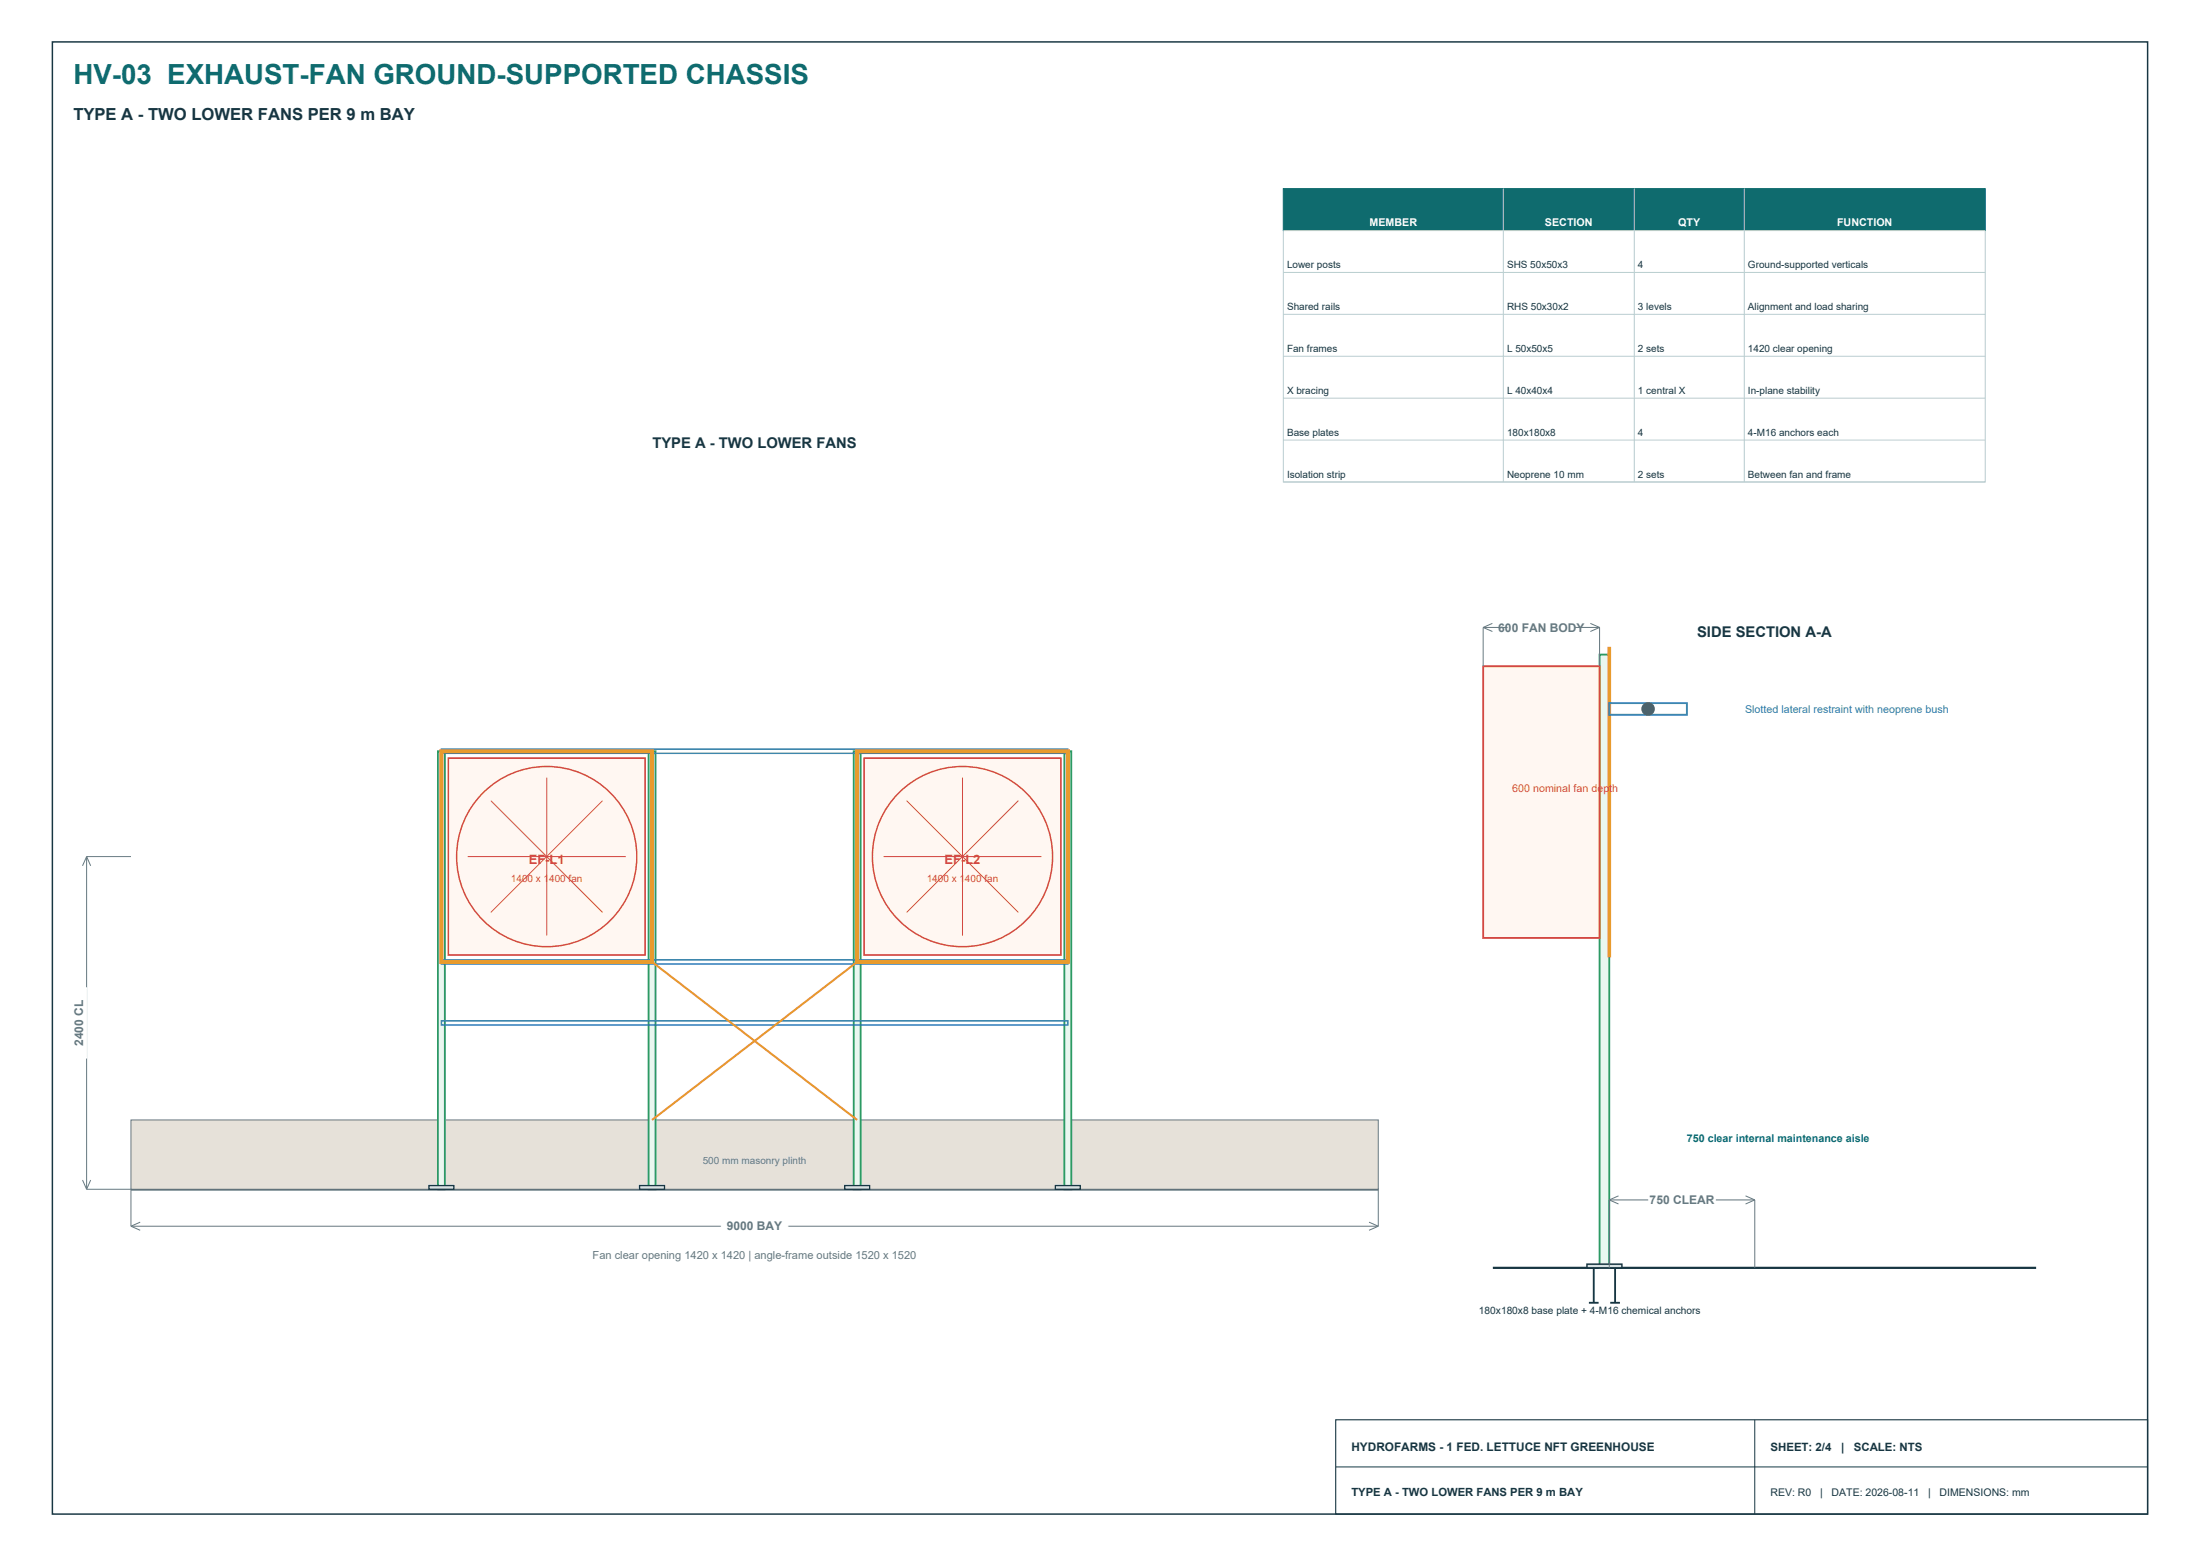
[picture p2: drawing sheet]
<svg xmlns="http://www.w3.org/2000/svg" width="420mm" height="297mm" viewBox="0 0 420 297" stroke-linecap="round" stroke-linejoin="round" font-family="sans-serif">
<path d="M10 8h400v281h-400z" fill="none" stroke="#173642" stroke-width=".28"/>
<path d="M255 271h155v18h-155z" fill="none" stroke="#173642" stroke-width=".21"/>
<path d="M335 271v18M255 280h155" fill="none" stroke="#173642" stroke-width=".19"/>
<path d="M25 227h238.1" fill="none" stroke="#173642" stroke-width=".46"/>
<path d="M25 213.8h238.1v13.2h-238.1z" fill-rule="evenodd" fill="#e6e1d9" stroke="#68777f" stroke-width=".19"/>
<path d="M83.6 143.4h1.3v83.6h-1.3z" fill-rule="evenodd" fill="#eaf7f0" stroke="#2c9a63" stroke-width=".35"/>
<path d="M81.9 226.3h4.7v.7h-4.7z" fill-rule="evenodd" fill="#dde4e6" stroke="#173642" stroke-width=".25"/>
<path d="M123.8 143.4h1.3v83.6h-1.3z" fill-rule="evenodd" fill="#eaf7f0" stroke="#2c9a63" stroke-width=".35"/>
<path d="M122.1 226.3h4.8v.7h-4.8z" fill-rule="evenodd" fill="#dde4e6" stroke="#173642" stroke-width=".25"/>
<path d="M163 143.4h1.3v83.6h-1.3z" fill-rule="evenodd" fill="#eaf7f0" stroke="#2c9a63" stroke-width=".35"/>
<path d="M161.3 226.3h4.7v.7h-4.7z" fill-rule="evenodd" fill="#dde4e6" stroke="#173642" stroke-width=".25"/>
<path d="M203.2 143.4h1.3v83.6h-1.3z" fill-rule="evenodd" fill="#eaf7f0" stroke="#2c9a63" stroke-width=".35"/>
<path d="M201.5 226.3h4.7v.7h-4.7z" fill-rule="evenodd" fill="#dde4e6" stroke="#173642" stroke-width=".25"/>
<path d="M84.3 143h119.6v.8h-119.6zM84.3 194.9h119.6v.7h-119.6zM84.3 183.2h119.6v.8h-119.6z" fill="none" stroke="#2878b8" stroke-width=".28"/>
<path d="M124.5 183.6l39.1 30.2M163.6 183.6l-39.1 30.2" fill="none" stroke="#e89b2d" stroke-width=".39"/>
<path d="M84.3 143.4h40.2v40.2h-40.2z" fill="none" stroke="#e89b2d" stroke-width=".78" stroke-linecap="butt"/>
<path d="M85.6 144.7h37.6v37.6h-37.6z" fill-rule="evenodd" fill="#fff7f2" stroke="#d34843" stroke-width=".32"/>
<circle cx="104.4" cy="163.5" r="17.2" fill="none" stroke="#d34843" stroke-width=".28"/>
<path d="M93.7 152.8l21.3 21.4M104.4 148.4v30.2M115 152.8l-21.3 21.4M89.3 163.5h30.2" fill="none" stroke="#d34843" stroke-width=".19"/>
<path d="M163.6 143.4h40.3v40.2h-40.3z" fill="none" stroke="#e89b2d" stroke-width=".78" stroke-linecap="butt"/>
<path d="M165 144.7h37.5v37.6h-37.5z" fill-rule="evenodd" fill="#fff7f2" stroke="#d34843" stroke-width=".32"/>
<circle cx="183.7" cy="163.5" r="17.2" fill="none" stroke="#d34843" stroke-width=".28"/>
<path d="M173.1 152.8l21.3 21.4M183.7 148.4v30.2M194.4 152.8l-21.3 21.4M168.7 163.5h30.1" fill="none" stroke="#d34843" stroke-width=".19"/>
<g fill="none" stroke="#68777f" stroke-width=".19">
<path d="M16.5 163.5h8.5M16.5 163.5v63.5M16.5 163.5l-.7 1.8M16.5 163.5l.8 1.8M15.8 225.2l.7 1.8M16.5 227h8.5v7.1M17.3 225.2l-.8 1.8M25 234.1h238.1M25 234.1l1.8 .7M26.8 233.3l-1.8 .8M261.4 233.3l1.7 .8M263.1 227v7.1"/>
<path d="M263.1 234.1l-1.7 .7"/>
</g>
<g fill="#fff" stroke="#fff" stroke-width=".19">
<path d="M137.7 232.6h12.7v2.9h-12.7z" fill-rule="evenodd"/>
<path d="M13.7 188.5h2.8v13.5h-2.8z" fill-rule="evenodd"/>
</g>
<path d="M285 242h103.7" fill="none" stroke="#173642" stroke-width=".42"/>
<path d="M305.4 124.9h1.8v117.1h-1.8z" fill-rule="evenodd" fill="#eaf7f0" stroke="#2c9a63" stroke-width=".35"/>
<path d="M283.1 127.2h22.3v51.8h-22.3z" fill-rule="evenodd" fill="#fff7f2" stroke="#d34843" stroke-width=".35"/>
<path d="M307.2 123.5v59.2" fill="none" stroke="#e89b2d" stroke-width=".71" stroke-linecap="butt"/>
<path d="M307.2 134.2h14.8v2.2h-14.8z" fill="none" stroke="#2878b8" stroke-width=".35"/>
<circle cx="314.6" cy="135.3" r="1.3" fill="#5d6265"/>
<path d="M303 241.3h6.6v.7h-6.6z" fill-rule="evenodd" fill="#dde4e6" stroke="#173642" stroke-width=".28"/>
<path d="M303.3 248.7h1.9M304.3 242v6.7M307.4 248.7h1.9M308.3 242v6.7" fill="none" stroke="#173642" stroke-width=".35"/>
<g fill="none" stroke="#68777f" stroke-width=".19">
<path d="M283.1 119.8v7.4M283.1 119.8h22.3M283.1 119.8l1.8 .7M284.9 119l-1.8 .8M303.6 119l1.8 .8M305.4 119.8v7.4M305.4 119.8l-1.8 .7M307.2 229v13M307.2 229h27.8M307.2 229l1.8 .8M309 228.3l-1.8 .7M333.2 228.3l1.8 .7"/>
<path d="M335 229v13M335 229l-1.8 .8"/>
</g>
<g fill="#fff" stroke="#fff" stroke-width=".19">
<path d="M314.8 227.6h12.7v2.8h-12.7z" fill-rule="evenodd"/>
<path d="M287.9 118.4h12.7v2.8h-12.7z" fill-rule="evenodd"/>
</g>
<path d="M245 36h134v56h-134zM287 36v56M312 36v56M333 36v56M245 52h134M245 44h134M245 76h134M245 68h134M245 60h134M245 92h134M245 84h134" fill="none" stroke="#b9cccf" stroke-width=".19"/>
<path d="M245 36h134v8h-134z" fill-rule="evenodd" fill="#0f6b6e" stroke="#0f6b6e" stroke-width=".19"/>
<text font-size="5.3" fill="#0f6b6e" x="14" y="16">HV-03 EXHAUST-FAN GROUND-SUPPORTED CHASSIS</text>
<text font-size="3.2" fill="#173642" x="14" y="23">TYPE A - TWO LOWER FANS PER 9 m BAY</text>
<g font-size="2.8" fill="#173642">
<text x="124.5" y="85.4">TYPE A - TWO LOWER FANS</text>
<text x="324" y="121.6">SIDE SECTION A-A</text>
</g>
<g font-size="2.5" fill="#d34843">
<text x="100.9" y="164.9">EF-L1</text>
<text x="180.3" y="164.9">EF-L2</text>
</g>
<g font-size="2.3" fill="#68777f">
<text x="286" y="120.5">600 FAN BODY</text>
<text x="15.9" y="199.6" transform="rotate(-90 15.9 199.6)">2400 CL</text>
<text x="314.9" y="229.8">750 CLEAR</text>
<text x="138.8" y="234.8">9000 BAY</text>
</g>
<text font-size="2.3" fill="#173642" x="258" y="277">HYDROFARMS - 1 FED. LETTUCE NFT GREENHOUSE</text>
<g font-size="2.2" fill="#173642">
<text x="338" y="277">SHEET: 2/4</text>
<text x="351.5" y="277">|</text>
<text x="353.9" y="277">SCALE: NTS</text>
<text x="258" y="285.5">TYPE A - TWO LOWER FANS PER 9 m BAY</text>
</g>
<text font-size="2.1" fill="#68777f" x="113.1" y="240.4">Fan clear opening 1420 x 1420 | angle-frame outside 1520 x 1520</text>
<g font-size="2" fill="#fff">
<text x="261.5" y="43.2">MEMBER</text>
<text x="295" y="43.2">SECTION</text>
<text x="320.4" y="43.2">QTY</text>
<text x="350.7" y="43.2">FUNCTION</text>
</g>
<text font-size="2" fill="#2878b8" x="333.2" y="136.1">Slotted lateral restraint with neoprene bush</text>
<text font-size="2" fill="#d34843" x="288.7" y="151.2">600 nominal fan depth</text>
<text font-size="2" fill="#0f6b6e" x="322" y="217.9">750 clear internal maintenance aisle</text>
<g font-size="2" fill="#173642">
<text x="338" y="285.5">REV: R0</text>
<text x="347.5" y="285.5">|</text>
<text x="349.7" y="285.5">DATE: 2026-08-11</text>
<text x="368.1" y="285.5">|</text>
<text x="370.3" y="285.5">DIMENSIONS: mm</text>
</g>
<g font-size="1.9" fill="#173642">
<text x="245.7" y="51.2">Lower posts</text>
<text x="287.7" y="51.2">SHS 50x50x3</text>
<text x="312.7" y="51.2">4</text>
<text x="333.7" y="51.2">Ground-supported verticals</text>
<text x="245.7" y="59.2">Shared rails</text>
<text x="287.7" y="59.2">RHS 50x30x2</text>
<text x="312.7" y="59.2">3 levels</text>
<text x="333.7" y="59.2">Alignment and load sharing</text>
<text x="245.7" y="67.2">Fan frames</text>
<text x="287.7" y="67.2">L 50x50x5</text>
<text x="312.7" y="67.2">2 sets</text>
<text x="333.7" y="67.2">1420 clear opening</text>
<text x="245.7" y="75.2">X bracing</text>
<text x="287.7" y="75.2">L 40x40x4</text>
<text x="312.7" y="75.2">1 central X</text>
<text x="333.7" y="75.2">In-plane stability</text>
<text x="245.7" y="83.2">Base plates</text>
<text x="287.7" y="83.2">180x180x8</text>
<text x="312.7" y="83.2">4</text>
<text x="333.7" y="83.2">4-M16 anchors each</text>
<text x="245.7" y="91.2">Isolation strip</text>
<text x="287.7" y="91.2">Neoprene 10 mm</text>
<text x="312.7" y="91.2">2 sets</text>
<text x="333.7" y="91.2">Between fan and frame</text>
<text x="282.4" y="250.8">180x180x8 base plate + 4-M16 chemical anchors</text>
</g>
<g font-size="1.9" fill="#d34843">
<text x="97.5" y="168.4">1400 x 1400 fan</text>
<text x="176.9" y="168.4">1400 x 1400 fan</text>
</g>
<text font-size="1.9" fill="#68777f" x="134.2" y="222.2">500 mm masonry plinth</text>
</svg>
